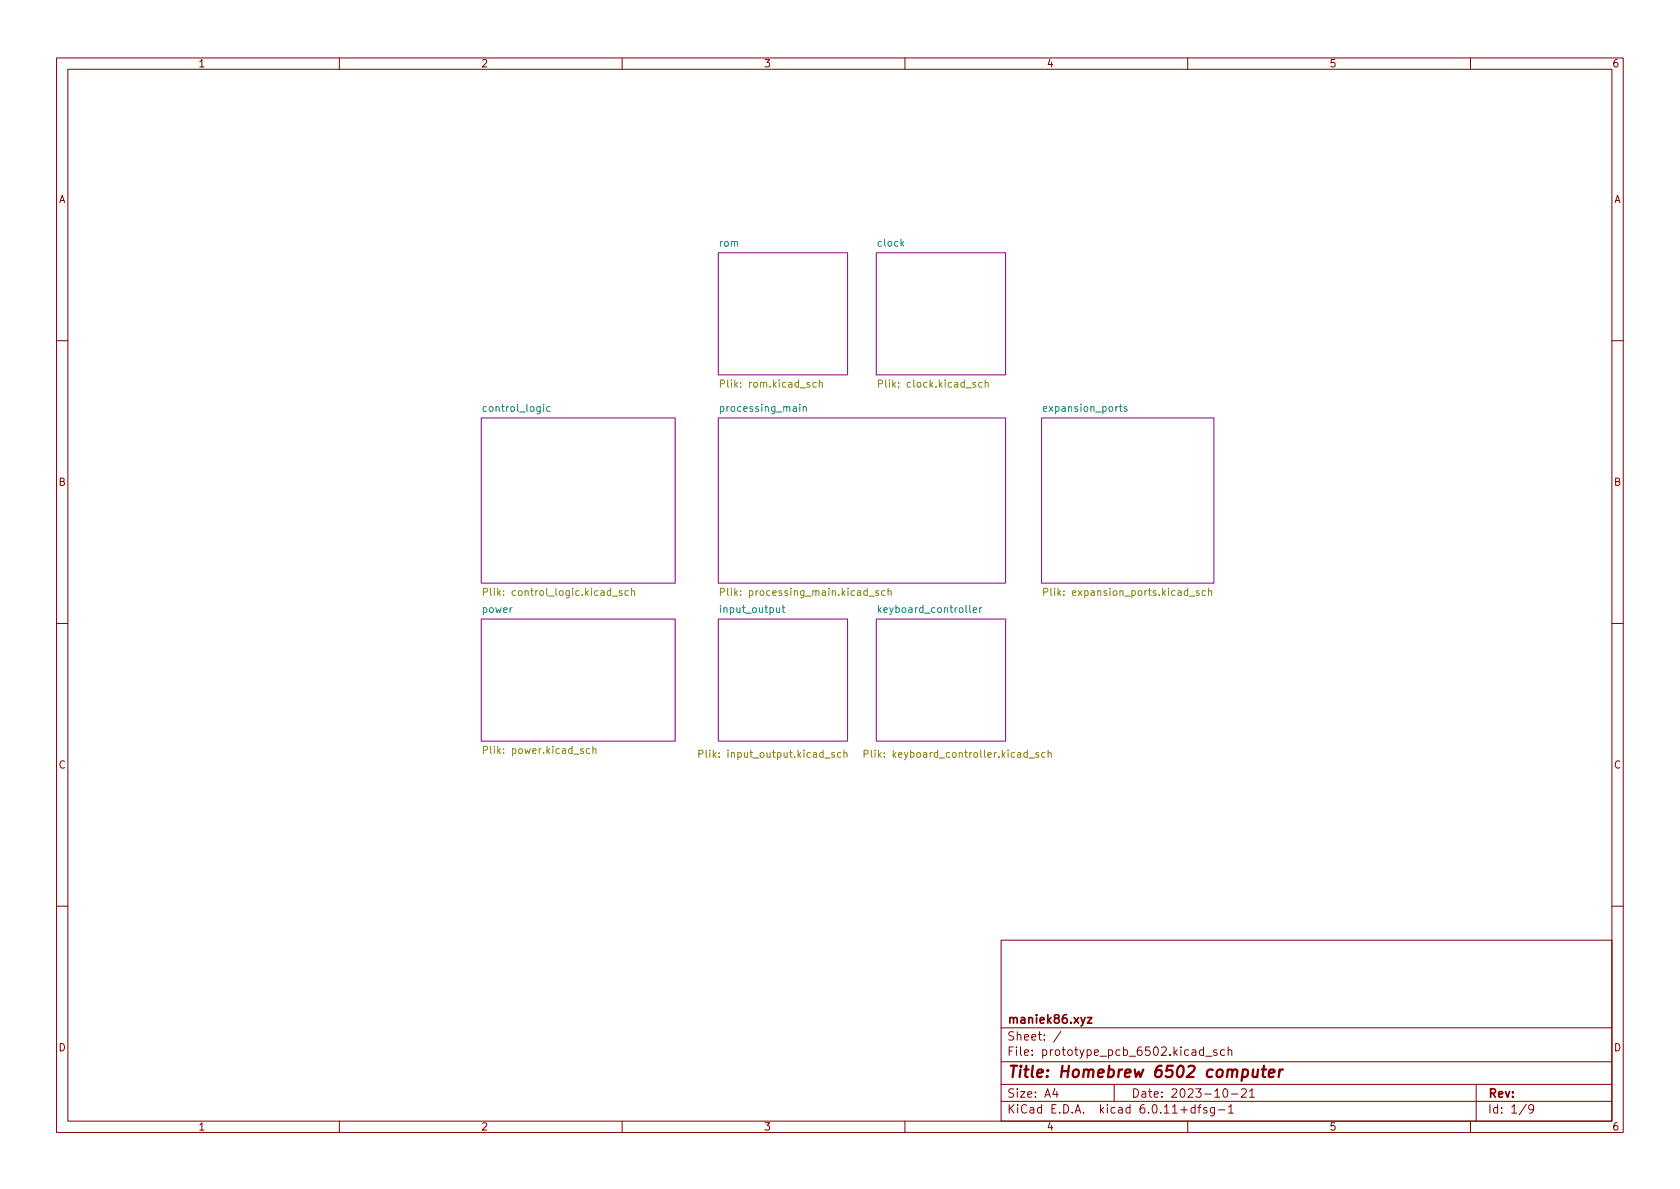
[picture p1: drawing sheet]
<svg xmlns="http://www.w3.org/2000/svg" width="297mm" height="210mm" viewBox="0 0 297 210" stroke-linecap="round" stroke-linejoin="round" font-family="sans-serif">
<g fill="none" stroke="#840000" stroke-width=".18">
<path d="M10 10.2h277v190.1h-277zM12 12.2h273v186.1h-273zM60 10.2v2M110 10.2v2M160 10.2v2M210 10.2v2M260 10.2v2M10 60.2h2M285 60.2h2M10 110.2h2M285 110.2h2M10 160.2h2"/>
<path d="M177 166.3h108v32h-108zM285 160.2h2M60 198.3v2M110 198.3v2M160 198.3v2M177 194.8h108M177 191.8h108M177 187.8h108M177 181.8h108M182.5 186.5v.1M182.5 185.7v.1M184.6 183.8v.1"/>
<path d="M184.6 183v.1M187.6 182.4l-1.3 1.9M197 191.8v3M210 198.3v2M213.1 186.8h1.2M215.1 185.7l-.3-.1-.2 .2v.3l.5 .1v.4h-.5M215.4 196.3h1.2M216.5 185.7l-.4-.1-.3 .3v.4l.1 .3h.6M217.1 185.8l.3-.2 .3 .1 .1 .9M217.1 185.1v1.5M217.2 195.8l.4-.5v1.5M217.2 196.8h.9"/>
<path d="M217.7 193.5h1.2M219.5 192.7l.6-.2 .2 .2 .1 .3-1 1h1M220.9 193l.5-.5v1.5M220.9 194h.9M260 198.3v2M261 191.8v6.5M271.2 196l-.3 .3h-.3l-.3-.3 .1-.6 .5-.1 .2 .2a.99 .99 0 0 1-.4 1.3h-.3"/>
</g>
<path d="M192.3 179.9h.8l-.8 1h.8" fill="none" stroke="#840000" stroke-width=".3"/>
<g fill="#fff" stroke="#fff" stroke-width=".18">
<path d="M154.9 44.7h22.9v21.6h-22.9z"/>
<path d="M154.9 109.5h22.9v21.6h-22.9z"/>
<path d="M85.1 109.5h34.3v21.6h-34.3z"/>
<path d="M85.1 73.9h34.3v29.2h-34.3z"/>
<path d="M127 73.9h50.8v29.2h-50.8z"/>
<path d="M184.1 73.9h30.5v29.2h-30.5z"/>
<path d="M127 44.7h22.9v21.6h-22.9z"/>
<path d="M127 109.5h22.9v21.6h-22.9z"/>
</g>
<path d="M127 44.7h22.9v21.6h-22.9zM154.9 44.7h22.9v21.6h-22.9zM85.1 73.9h34.3v29.2h-34.3zM127 73.9h50.8v29.2h-50.8zM184.1 73.9h30.5v29.2h-30.5zM85.1 109.5h34.3v21.6h-34.3zM127 109.5h22.9v21.6h-22.9zM154.9 109.5h22.9v21.6h-22.9z" fill="none" stroke="#840084" stroke-width=".18"/>
<g fill="none" stroke="#008484" stroke-width=".18">
<path d="M159.4 43.1l.4 .4M159.8 42.7l-.5 .5M96.1 71.5v.1M96.1 71.9v.8M97.3 72l-.4-.1-.2 .2 .1 .6h.5M141.4 71.5v.1M141.4 71.9v.8M142 72l.2-.1 .3 .1 .1 .7M142 71.9v.8M197.9 71.9h.5M198.1 71.5v1.1l.3 .1M199.2 72l-.3-.1-.2 .2 .1 .2 .4 .1v.3h-.5"/>
<path d="M90.6 107.5l-.4 .2M137.3 107.5l.1 .7 .3 .1 .1-.1M137.8 107.5v.8M138.3 107.5h.5M138.4 107v1.1l.4 .2M171.5 107v1.1l.2 .2M172.1 107.9l.6-.1-.1-.3h-.3l-.2 .1v.6h.5M173.2 107.5v.8M173.6 107.5l-.4 .2"/>
</g>
<g fill="none" stroke="#848400" stroke-width=".18">
<path d="M130.9 68.3v.2M130.9 67.7v.1M144.3 67.7l-.3-.1-.3 .3 .1 .5h.5M144.9 67.7l.1-.1 .3 .1 .1 .8M144.9 67.2v1.3M158.9 68.3v.2M158.9 67.7v.1M173.6 67.7l-.3-.1-.3 .3 .2 .5h.4M174.2 67.7l.2-.1 .3 .1v.8M174.2 67.2v1.3M89 105.2v.1M89 104.5v.1"/>
<path d="M108.3 105.4h.9M110 104.5h-.3l-.2 .1v.2l.5 .1v.3h-.5M111.1 104.5h-.3l-.3 .2 .1 .5h.5M111.7 104.6l.1-.1h.3l.1 .8M111.7 104v1.3M130.9 105.2v.1M130.9 104.5v.1M153.6 105.4h1M155.3 104.5h-.3l-.2 .1 .1 .2 .4 .1v.3h-.5M156.5 104.5h-.4l-.2 .2 .1 .5h.5M157 104.6l.2-.1h.3l.1 .8M157 104v1.3"/>
<path d="M188.1 105.2v.1M188.1 104.5v.1M212 104.5h-.3l-.2 .1 .1 .2 .4 .1v.3h-.5M213.1 104.5h-.3l-.3 .2 .2 .5h.4M213.7 104.6l.2-.1h.3v.8M213.7 104v1.3M89 133.1v.1M89 132.5v.1M104.3 132.5l-.4-.1-.2 .2 .1 .6h.5M104.8 132.5l.2-.1 .3 .1 .1 .7M104.8 132v1.2M127.1 133.8v.1"/>
<path d="M127.1 133.1v.2M147.5 133.1h-.3l-.2 .2 .1 .1 .4 .2v.3h-.5M148.7 133.1h-.4l-.2 .2 .1 .6h.5M149.2 133.2l.2-.1h.3l.1 .8M149.2 132.7v1.2M156.3 133.8v.1M156.3 133.1v.2M181.9 134h1M183.6 133.1h-.3l-.2 .2 .1 .1 .4 .2v.3h-.5M184.8 133.1h-.4l-.2 .2 .1 .6h.5M185.3 133.2l.2-.1h.3l.1 .8M185.3 132.7v1.2"/>
</g>
<g font-size="2.8" fill="#840000">
<text x="178" y="191.2">Title:</text>
<text x="187.3" y="191.2">Homebrew</text>
<text x="204.3" y="191.2">6502</text>
<text x="213.9" y="191.2">computer</text>
</g>
<g font-size="2.1" fill="#840000">
<text x="178" y="184.5">Sheet:</text>
<text x="178" y="181.5">maniek86.xyz</text>
<text x="178" y="187.2">File:</text>
<text x="184.4" y="187.2">prototype_pcb_6502.kicad_sch</text>
<text x="178" y="197.4">KiCad</text>
<text x="178" y="194.6">Size:</text>
<text x="184.7" y="194.6">A4</text>
<text x="185.7" y="197.4">E.D.A.</text>
<text x="194.6" y="197.4">kicad</text>
<text x="200" y="194.6">Date:</text>
<text x="201.8" y="197.4">6.0.11+dfsg-1</text>
<text x="207" y="194.6">2023-10-21</text>
<text x="263" y="194.6">Rev:</text>
<text x="263" y="197.4">Id:</text>
<text x="267.1" y="197.4">1/9</text>
</g>
<g font-size="1.8" fill="#840000">
<text x="35" y="12.3">1</text>
<text x="85" y="12.3">2</text>
<text x="135" y="12.3">3</text>
<text x="185" y="12.3">4</text>
<text x="235" y="12.3">5</text>
<text x="285" y="12.3">6</text>
<text x="10.4" y="36.3">A</text>
<text x="285.4" y="36.3">A</text>
<text x="10.3" y="86.3">B</text>
<text x="285.3" y="86.3">B</text>
<text x="10.3" y="136.3">C</text>
<text x="285.3" y="136.3">C</text>
<text x="10.3" y="186.3">D</text>
<text x="285.3" y="186.3">D</text>
<text x="35" y="200.3">1</text>
<text x="85" y="200.3">2</text>
<text x="135" y="200.3">3</text>
<text x="185" y="200.3">4</text>
<text x="235" y="200.3">5</text>
<text x="285" y="200.3">6</text>
</g>
<g font-size="1.8" fill="#008484">
<text x="127" y="44">rom</text>
<text x="154.9" y="44">clock</text>
<text x="85.1" y="73.2">control_logic</text>
<text x="127" y="73.2">processing_main</text>
<text x="184.2" y="73.2">expansion_ports</text>
<text x="85.1" y="108.8">power</text>
<text x="127" y="108.8">input_output</text>
<text x="154.9" y="108.8">keyboard_controller</text>
</g>
<g font-size="1.8" fill="#848400">
<text x="127" y="68.9">Plik:</text>
<text x="132.3" y="68.9">rom.kicad_sch</text>
<text x="154.9" y="68.9">Plik:</text>
<text x="160.2" y="68.9">clock.kicad_sch</text>
<text x="85.1" y="105.7">Plik:</text>
<text x="90.4" y="105.7">control_logic.kicad_sch</text>
<text x="127" y="105.7">Plik:</text>
<text x="132.3" y="105.7">processing_main.kicad_sch</text>
<text x="184.2" y="105.7">Plik:</text>
<text x="189.4" y="105.7">expansion_ports.kicad_sch</text>
<text x="85.1" y="133.7">Plik:</text>
<text x="90.4" y="133.7">power.kicad_sch</text>
<text x="123.2" y="134.4">Plik:</text>
<text x="128.5" y="134.4">input_output.kicad_sch</text>
<text x="152.4" y="134.4">Plik:</text>
<text x="157.7" y="134.4">keyboard_controller.kicad_sch</text>
</g>
</svg>
